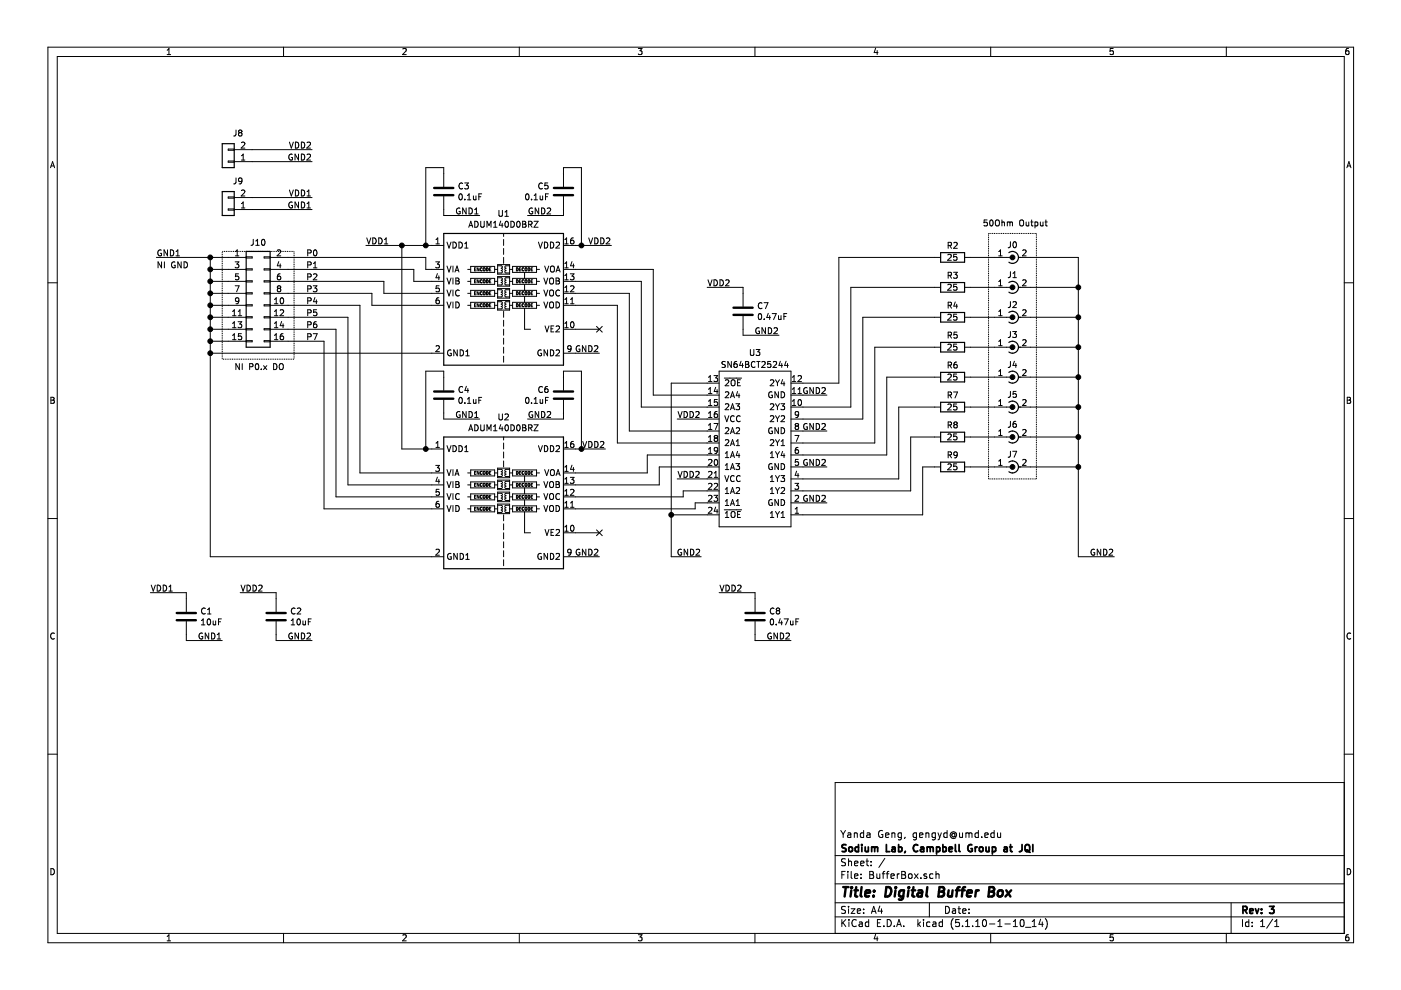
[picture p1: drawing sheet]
EESchema Schematic File Version 4
EELAYER 30 0
EELAYER END
$Descr A4 11693 8268
encoding utf-8
Sheet 1 1
Title "Digital Buffer Box"
Date ""
Rev "3"
Comp "Sodium Lab, Campbell Group at JQI"
Comment1 "Yanda Geng, gengyd@umd.edu"
Comment2 ""
Comment3 ""
Comment4 ""
$EndDescr
Wire Wire Line
	3350 2050 3350 3750
Wire Wire Line
	2400 2150 3550 2150
Wire Wire Line
	3550 2150 3550 2250
Wire Wire Line
	3550 2250 3600 2250
Wire Wire Line
	2400 2250 3450 2250
Wire Wire Line
	3200 2350 3200 2450
Wire Wire Line
	2800 4150 3600 4150
Wire Wire Line
	1900 2150 1750 2150
Wire Wire Line
	1750 2150 1750 2250
Wire Wire Line
	1900 2250 1750 2250
Connection ~ 1750 2250
Wire Wire Line
	1750 2250 1750 2350
Wire Wire Line
	1900 2350 1750 2350
Connection ~ 1750 2350
Wire Wire Line
	1750 2350 1750 2450
Wire Wire Line
	1900 2450 1750 2450
Connection ~ 1750 2450
Wire Wire Line
	1750 2450 1750 2550
Wire Wire Line
	3350 2050 3550 2050
Wire Wire Line
	3200 2450 3600 2450
Wire Wire Line
	2400 2350 3200 2350
Wire Wire Line
	2400 2450 3100 2450
Wire Wire Line
	3100 2450 3100 2550
Wire Wire Line
	3100 2550 3600 2550
Wire Wire Line
	3450 2250 3450 2350
Wire Wire Line
	3450 2350 3600 2350
Wire Wire Line
	2400 2550 3000 2550
Wire Wire Line
	3000 2550 3000 3950
Wire Wire Line
	3000 3950 3600 3950
Wire Wire Line
	2400 2650 2900 2650
Wire Wire Line
	2900 2650 2900 4050
Wire Wire Line
	2900 4050 3600 4050
Wire Wire Line
	2400 2750 2800 2750
Wire Wire Line
	2800 2750 2800 4150
Wire Wire Line
	2400 2850 2700 2850
Wire Wire Line
	2700 2850 2700 4250
Wire Wire Line
	2700 4250 3600 4250
Wire Wire Line
	1750 2950 1750 4650
Connection ~ 1750 2950
Wire Wire Line
	1900 2550 1750 2550
Connection ~ 1750 2550
Wire Wire Line
	1750 2550 1750 2650
Wire Wire Line
	1900 2650 1750 2650
Connection ~ 1750 2650
Wire Wire Line
	1750 2650 1750 2750
Wire Wire Line
	1900 2750 1750 2750
Connection ~ 1750 2750
Wire Wire Line
	1750 2750 1750 2850
Wire Wire Line
	1900 2850 1750 2850
Connection ~ 1750 2850
Wire Wire Line
	1750 2850 1750 2950
Connection ~ 1750 2150
Wire Wire Line
	1750 2150 1300 2150
$Comp
L Device:C C3
U 1 1
P 3700 1600
F 0 "C3" H 3815 1646 50  0000 L CNN
F 1 "0.1uF" H 3815 1555 50  0000 L CNN
F 2 "Capacitor_SMD:C_0805_2012Metric" H 3738 1450 50  0001 C CNN
F 3 "~" H 3700 1600 50  0001 C CNN
F 4 "" H 3700 1600 50  0001 C CNN "PARTNO"
	1    3700 1600
	1    0    0    -1  
$EndComp
Wire Wire Line
	3700 1400 3700 1450
Wire Wire Line
	3700 1750 3700 1800
Wire Wire Line
	3700 1800 4000 1800
Text Label 1300 2150 0    50   ~ 0
GND1
Text Label 4000 1800 2    50   ~ 0
GND1
$Comp
L Device:C C7
U 1 1
P 6200 2600
F 0 "C7" H 6315 2646 50  0000 L CNN
F 1 "0.47uF" H 6315 2555 50  0000 L CNN
F 2 "Capacitor_SMD:C_0805_2012Metric" H 6238 2450 50  0001 C CNN
F 3 "~" H 6200 2600 50  0001 C CNN
	1    6200 2600
	1    0    0    -1  
$EndComp
Wire Wire Line
	6200 2400 6200 2450
Wire Wire Line
	6200 2750 6200 2800
Wire Wire Line
	6200 2800 6500 2800
Text Label 5900 2400 0    50   ~ 0
VDD2
Text Label 6500 2800 2    50   ~ 0
GND2
$Comp
L Interface:SN64BCT25244 U3
U 1 1
P 6300 3850
F 0 "U3" H 6300 2950 50  0000 C CNN
F 1 "SN64BCT25244" H 6300 3050 50  0000 C CNN
F 2 "Package_SO:SOIC-24W_7.5x15.4mm_P1.27mm" H 6300 4600 50  0001 C CNN
F 3 "" H 6300 4600 50  0001 C CNN
	1    6300 3850
	1    0    0    1   
$EndComp
Wire Wire Line
	5050 3750 4850 3750
Wire Wire Line
	5650 4000 5900 4000
Wire Wire Line
	5650 3500 5900 3500
Wire Wire Line
	5900 3200 5600 3200
Wire Wire Line
	4800 2250 5450 2250
Wire Wire Line
	5450 2250 5450 3300
Wire Wire Line
	5450 3300 5900 3300
Wire Wire Line
	5600 3200 5600 4300
Wire Wire Line
	5600 4300 5900 4300
Wire Wire Line
	4800 2350 5350 2350
Wire Wire Line
	5350 2350 5350 3400
Wire Wire Line
	5350 3400 5900 3400
Wire Wire Line
	4800 2450 5250 2450
Wire Wire Line
	5250 2450 5250 3600
Wire Wire Line
	5250 3600 5900 3600
Wire Wire Line
	4800 2550 5150 2550
Wire Wire Line
	5150 2550 5150 3700
Wire Wire Line
	5150 3700 5900 3700
Wire Wire Line
	4800 3950 5400 3950
Wire Wire Line
	5400 3950 5400 3800
Wire Wire Line
	5400 3800 5900 3800
Wire Wire Line
	4800 4050 5500 4050
Wire Wire Line
	5500 4050 5500 3900
Wire Wire Line
	5500 3900 5900 3900
Wire Wire Line
	6700 3300 6900 3300
Wire Wire Line
	6700 3600 6900 3600
Wire Wire Line
	6700 3900 6900 3900
Wire Wire Line
	6700 4200 6900 4200
Wire Wire Line
	6700 3200 7000 3200
Wire Wire Line
	7000 3200 7000 2150
Wire Wire Line
	6700 3400 7100 3400
Wire Wire Line
	7100 3400 7100 2400
Wire Wire Line
	6700 3500 7200 3500
Wire Wire Line
	7200 3500 7200 2650
Wire Wire Line
	6700 3700 7300 3700
Wire Wire Line
	7300 3700 7300 2900
Wire Wire Line
	7300 2900 7800 2900
Wire Wire Line
	7200 2650 7800 2650
Wire Wire Line
	7100 2400 7800 2400
Wire Wire Line
	7000 2150 7800 2150
Wire Wire Line
	8100 2900 8300 2900
Wire Wire Line
	8100 2650 8300 2650
Wire Wire Line
	8100 2400 8300 2400
Wire Wire Line
	8100 2150 8300 2150
$Comp
L Device:R R9
U 1 1
P 7950 3900
F 0 "R9" V 7850 3900 50  0000 C CNN
F 1 "25" V 7950 3900 50  0000 C CNN
F 2 "Resistor_SMD:R_0805_2012Metric" V 7880 3900 50  0001 C CNN
F 3 "~" H 7950 3900 50  0001 C CNN
	1    7950 3900
	0    -1   1    0   
$EndComp
$Comp
L Device:R R8
U 1 1
P 7950 3650
F 0 "R8" V 7850 3650 50  0000 C CNN
F 1 "25" V 7950 3650 50  0000 C CNN
F 2 "Resistor_SMD:R_0805_2012Metric" V 7880 3650 50  0001 C CNN
F 3 "~" H 7950 3650 50  0001 C CNN
	1    7950 3650
	0    -1   1    0   
$EndComp
$Comp
L Device:R R7
U 1 1
P 7950 3400
F 0 "R7" V 7850 3400 50  0000 C CNN
F 1 "25" V 7950 3400 50  0000 C CNN
F 2 "Resistor_SMD:R_0805_2012Metric" V 7880 3400 50  0001 C CNN
F 3 "~" H 7950 3400 50  0001 C CNN
	1    7950 3400
	0    -1   1    0   
$EndComp
$Comp
L Device:R R6
U 1 1
P 7950 3150
F 0 "R6" V 7850 3150 50  0000 C CNN
F 1 "25" V 7950 3150 50  0000 C CNN
F 2 "Resistor_SMD:R_0805_2012Metric" V 7880 3150 50  0001 C CNN
F 3 "~" H 7950 3150 50  0001 C CNN
	1    7950 3150
	0    -1   1    0   
$EndComp
$Comp
L Device:R R5
U 1 1
P 7950 2900
F 0 "R5" V 7850 2900 50  0000 C CNN
F 1 "25" V 7950 2900 50  0000 C CNN
F 2 "Resistor_SMD:R_0805_2012Metric" V 7880 2900 50  0001 C CNN
F 3 "~" H 7950 2900 50  0001 C CNN
	1    7950 2900
	0    -1   1    0   
$EndComp
$Comp
L Device:R R4
U 1 1
P 7950 2650
F 0 "R4" V 7850 2650 50  0000 C CNN
F 1 "25" V 7950 2650 50  0000 C CNN
F 2 "Resistor_SMD:R_0805_2012Metric" V 7880 2650 50  0001 C CNN
F 3 "~" H 7950 2650 50  0001 C CNN
	1    7950 2650
	0    -1   1    0   
$EndComp
$Comp
L Device:R R3
U 1 1
P 7950 2400
F 0 "R3" V 7850 2400 50  0000 C CNN
F 1 "25" V 7950 2400 50  0000 C CNN
F 2 "Resistor_SMD:R_0805_2012Metric" V 7880 2400 50  0001 C CNN
F 3 "~" H 7950 2400 50  0001 C CNN
	1    7950 2400
	0    -1   1    0   
$EndComp
$Comp
L Device:R R2
U 1 1
P 7950 2150
F 0 "R2" V 7850 2150 50  0000 C CNN
F 1 "25" V 7950 2150 50  0000 C CNN
F 2 "Resistor_SMD:R_0805_2012Metric" V 7880 2150 50  0001 C CNN
F 3 "~" H 7950 2150 50  0001 C CNN
	1    7950 2150
	0    -1   1    0   
$EndComp
Wire Wire Line
	9000 3900 9000 4650
Connection ~ 9000 3900
Wire Wire Line
	8600 3900 9000 3900
Wire Wire Line
	9000 3650 9000 3900
Connection ~ 9000 3650
Wire Wire Line
	8600 3650 9000 3650
Wire Wire Line
	9000 3400 9000 3650
Connection ~ 9000 3400
Wire Wire Line
	8600 3400 9000 3400
Wire Wire Line
	9000 3150 9000 3400
Connection ~ 9000 3150
Wire Wire Line
	8600 3150 9000 3150
Wire Wire Line
	9000 2900 9000 3150
Connection ~ 9000 2900
Wire Wire Line
	8600 2900 9000 2900
Wire Wire Line
	9000 2650 9000 2900
Connection ~ 9000 2650
Wire Wire Line
	8600 2650 9000 2650
Wire Wire Line
	9000 2400 9000 2650
Connection ~ 9000 2400
Wire Wire Line
	8600 2400 9000 2400
Text Label 9300 4650 2    50   ~ 0
GND2
Wire Wire Line
	9000 4650 9300 4650
Wire Wire Line
	9000 2150 9000 2400
Wire Wire Line
	8600 2150 9000 2150
$Comp
L Connector:Conn_Coaxial_Power J6
U 1 1
P 8400 3650
F 0 "J6" V 8500 3600 50  0000 C CNN
F 1 "Conn_Coaxial_Power" H 8488 3555 50  0001 L CNN
F 2 "Connector_Coaxial:BNC_Amphenol_B6252HB-NPP3G-50_Horizontal" H 8400 3600 50  0001 C CNN
F 3 "~" H 8400 3600 50  0001 C CNN
	1    8400 3650
	0    -1   -1   0   
$EndComp
$Comp
L Connector:Conn_Coaxial_Power J5
U 1 1
P 8400 3400
F 0 "J5" V 8500 3350 50  0000 C CNN
F 1 "Conn_Coaxial_Power" H 8488 3305 50  0001 L CNN
F 2 "Connector_Coaxial:BNC_Amphenol_B6252HB-NPP3G-50_Horizontal" H 8400 3350 50  0001 C CNN
F 3 "~" H 8400 3350 50  0001 C CNN
	1    8400 3400
	0    -1   -1   0   
$EndComp
$Comp
L Connector:Conn_Coaxial_Power J4
U 1 1
P 8400 3150
F 0 "J4" V 8500 3100 50  0000 C CNN
F 1 "Conn_Coaxial_Power" H 8488 3055 50  0001 L CNN
F 2 "Connector_Coaxial:BNC_Amphenol_B6252HB-NPP3G-50_Horizontal" H 8400 3100 50  0001 C CNN
F 3 "~" H 8400 3100 50  0001 C CNN
	1    8400 3150
	0    -1   -1   0   
$EndComp
$Comp
L Connector:Conn_Coaxial_Power J3
U 1 1
P 8400 2900
F 0 "J3" V 8500 2850 50  0000 C CNN
F 1 "Conn_Coaxial_Power" H 8488 2805 50  0001 L CNN
F 2 "Connector_Coaxial:BNC_Amphenol_B6252HB-NPP3G-50_Horizontal" H 8400 2850 50  0001 C CNN
F 3 "~" H 8400 2850 50  0001 C CNN
	1    8400 2900
	0    -1   -1   0   
$EndComp
$Comp
L Connector:Conn_Coaxial_Power J2
U 1 1
P 8400 2650
F 0 "J2" V 8500 2600 50  0000 C CNN
F 1 "Conn_Coaxial_Power" H 8488 2555 50  0001 L CNN
F 2 "Connector_Coaxial:BNC_Amphenol_B6252HB-NPP3G-50_Horizontal" H 8400 2600 50  0001 C CNN
F 3 "~" H 8400 2600 50  0001 C CNN
	1    8400 2650
	0    -1   -1   0   
$EndComp
$Comp
L Connector:Conn_Coaxial_Power J1
U 1 1
P 8400 2400
F 0 "J1" V 8500 2350 50  0000 C CNN
F 1 "Conn_Coaxial_Power" H 8488 2305 50  0001 L CNN
F 2 "Connector_Coaxial:BNC_Amphenol_B6252HB-NPP3G-50_Horizontal" H 8400 2350 50  0001 C CNN
F 3 "~" H 8400 2350 50  0001 C CNN
	1    8400 2400
	0    -1   -1   0   
$EndComp
$Comp
L Connector:Conn_Coaxial_Power J0
U 1 1
P 8400 2150
F 0 "J0" V 8500 2100 50  0000 C CNN
F 1 "Conn_Coaxial_Power" H 8488 2055 50  0001 L CNN
F 2 "Connector_Coaxial:BNC_Amphenol_B6252HB-NPP3G-50_Horizontal" H 8400 2100 50  0001 C CNN
F 3 "~" H 8400 2100 50  0001 C CNN
	1    8400 2150
	0    -1   -1   0   
$EndComp
Wire Wire Line
	6700 3800 7400 3800
Wire Wire Line
	7400 3800 7400 3150
Wire Wire Line
	7400 3150 7800 3150
Wire Wire Line
	6700 4000 7500 4000
Wire Wire Line
	7500 4000 7500 3400
Wire Wire Line
	7500 3400 7800 3400
Wire Wire Line
	6700 4100 7600 4100
Wire Wire Line
	7600 4100 7600 3650
Wire Wire Line
	7600 3650 7800 3650
Wire Wire Line
	6700 4300 7700 4300
Wire Wire Line
	7700 4300 7700 3900
Wire Wire Line
	7700 3900 7800 3900
Wire Wire Line
	8100 3150 8300 3150
Wire Wire Line
	8100 3400 8300 3400
Wire Wire Line
	8100 3650 8300 3650
Wire Wire Line
	8100 3900 8300 3900
$Comp
L Connector:Conn_Coaxial_Power J7
U 1 1
P 8400 3900
F 0 "J7" V 8500 3850 50  0000 C CNN
F 1 "Conn_Coaxial_Power" H 8488 3805 50  0001 L CNN
F 2 "Connector_Coaxial:BNC_Amphenol_B6252HB-NPP3G-50_Horizontal" H 8400 3850 50  0001 C CNN
F 3 "~" H 8400 3850 50  0001 C CNN
	1    8400 3900
	0    -1   -1   0   
$EndComp
Text Notes 8200 1900 0    50   ~ 0
50Ohm Output
Wire Notes Line
	2450 2100 2450 3000
Wire Notes Line
	2450 3000 1850 3000
Wire Notes Line
	1850 3000 1850 2100
Text Notes 1950 3100 0    50   ~ 0
NI P0.x DO
Text Label 5100 2050 2    50   ~ 0
VDD2
Text Label 5050 3750 2    50   ~ 0
VDD2
Text Label 5650 3500 0    50   ~ 0
VDD2
Text Label 5650 4000 0    50   ~ 0
VDD2
Text Label 2550 2150 0    50   ~ 0
P0
Text Label 2550 2250 0    50   ~ 0
P1
Text Label 2550 2350 0    50   ~ 0
P2
Text Label 2550 2450 0    50   ~ 0
P3
Text Label 2550 2550 0    50   ~ 0
P4
Text Label 2550 2650 0    50   ~ 0
P5
$Comp
L Connector_Generic:Conn_01x02 J8
U 1 1
P 1900 1350
F 0 "J8" H 1818 1117 50  0000 C CNN
F 1 "Conn_01x02" H 1980 1251 50  0001 L CNN
F 2 "Connector_Molex:Molex_KK-254_AE-6410-02A_1x02_P2.54mm_Vertical" H 1900 1350 50  0001 C CNN
F 3 "~" H 1900 1350 50  0001 C CNN
	1    1900 1350
	-1   0    0    1   
$EndComp
Wire Wire Line
	2100 1250 2600 1250
Wire Wire Line
	2100 1350 2600 1350
Text Label 2600 1250 2    50   ~ 0
VDD2
Text Label 2600 1350 2    50   ~ 0
GND2
Text Notes 1300 2250 0    50   ~ 0
NI GND
Wire Notes Line
	8250 1950 8250 4000
Wire Notes Line
	8250 4000 8650 4000
Wire Notes Line
	8650 4000 8650 1950
Wire Notes Line
	8250 1950 8650 1950
NoConn ~ 5000 4450
Wire Wire Line
	4800 4450 5000 4450
Text Label 5000 4650 2    50   ~ 0
GND2
Wire Wire Line
	4800 4650 5000 4650
Text Label 5000 2950 2    50   ~ 0
GND2
NoConn ~ 5000 2750
Wire Wire Line
	4800 2750 5000 2750
Wire Wire Line
	1750 4650 3600 4650
Wire Wire Line
	4800 2950 5000 2950
$Comp
L Isolator:ADuM1400xRW U1
U 1 1
P 4200 2550
F 0 "U1" H 4200 3317 50  0000 C CNN
F 1 "ADUM140D0BRZ" H 4200 3226 50  0000 C CNN
F 2 "Package_SO:SOIC-16W_7.5x10.3mm_P1.27mm" H 4200 1975 50  0001 C CNN
F 3 "https://www.analog.com/media/en/technical-documentation/data-sheets/ADUM1400_1401_1402.pdf" H 3400 2550 50  0001 C CNN
	1    4200 2550
	1    0    0    -1  
$EndComp
$Comp
L Isolator:ADuM1400xRW U2
U 1 1
P 4200 4250
F 0 "U2" H 4200 5017 50  0000 C CNN
F 1 "ADUM140D0BRZ" H 4200 4926 50  0000 C CNN
F 2 "Package_SO:SOIC-16W_7.5x10.3mm_P1.27mm" H 4200 3675 50  0001 C CNN
F 3 "https://www.analog.com/media/en/technical-documentation/data-sheets/ADUM1400_1401_1402.pdf" H 3400 4250 50  0001 C CNN
	1    4200 4250
	1    0    0    -1  
$EndComp
Wire Wire Line
	5600 4300 5600 4650
Wire Wire Line
	5600 4650 5850 4650
Connection ~ 5600 4300
Text Label 5850 4650 2    50   ~ 0
GND2
Wire Wire Line
	5900 2400 6200 2400
$Comp
L Device:C C1
U 1 1
P 1550 5150
F 0 "C1" H 1665 5196 50  0000 L CNN
F 1 "10uF" H 1665 5105 50  0000 L CNN
F 2 "Capacitor_SMD:C_1210_3225Metric" H 1588 5000 50  0001 C CNN
F 3 "~" H 1550 5150 50  0001 C CNN
	1    1550 5150
	1    0    0    -1  
$EndComp
Wire Wire Line
	1550 4950 1550 5000
Wire Wire Line
	1550 5300 1550 5350
Wire Wire Line
	1550 5350 1850 5350
Text Label 1250 4950 0    50   ~ 0
VDD1
Text Label 1850 5350 2    50   ~ 0
GND1
Wire Wire Line
	1250 4950 1550 4950
$Comp
L Device:C C2
U 1 1
P 2300 5150
F 0 "C2" H 2415 5196 50  0000 L CNN
F 1 "10uF" H 2415 5105 50  0000 L CNN
F 2 "Capacitor_SMD:C_1210_3225Metric" H 2338 5000 50  0001 C CNN
F 3 "~" H 2300 5150 50  0001 C CNN
	1    2300 5150
	1    0    0    -1  
$EndComp
Wire Wire Line
	2300 4950 2300 5000
Wire Wire Line
	2300 5300 2300 5350
Wire Wire Line
	2300 5350 2600 5350
Text Label 2000 4950 0    50   ~ 0
VDD2
Text Label 2600 5350 2    50   ~ 0
GND2
Wire Wire Line
	2000 4950 2300 4950
Wire Wire Line
	3550 1400 3700 1400
Connection ~ 3550 2050
Wire Wire Line
	3550 2050 3600 2050
$Comp
L Device:C C4
U 1 1
P 3700 3300
F 0 "C4" H 3815 3346 50  0000 L CNN
F 1 "0.1uF" H 3815 3255 50  0000 L CNN
F 2 "Capacitor_SMD:C_0805_2012Metric" H 3738 3150 50  0001 C CNN
F 3 "~" H 3700 3300 50  0001 C CNN
	1    3700 3300
	1    0    0    -1  
$EndComp
Wire Wire Line
	3700 3450 3700 3500
Wire Wire Line
	3700 3500 4000 3500
Text Label 4000 3500 2    50   ~ 0
GND1
Wire Wire Line
	3550 3750 3550 3100
Wire Wire Line
	5700 4150 5700 4100
Wire Wire Line
	5700 4100 5900 4100
Wire Wire Line
	4800 4150 5700 4150
Wire Wire Line
	4800 4250 5800 4250
Wire Wire Line
	5800 4250 5800 4200
Wire Wire Line
	5800 4200 5900 4200
Text Label 6900 3300 2    50   ~ 0
GND2
Text Label 6900 3600 2    50   ~ 0
GND2
Text Label 6900 3900 2    50   ~ 0
GND2
Text Label 6900 4200 2    50   ~ 0
GND2
Wire Wire Line
	3550 3100 3700 3100
Wire Wire Line
	3700 3100 3700 3150
Wire Wire Line
	3550 2050 3550 1400
Connection ~ 3550 3750
Wire Wire Line
	3550 3750 3600 3750
Wire Wire Line
	3350 3750 3550 3750
$Comp
L Device:C C5
U 1 1
P 4700 1600
F 0 "C5" H 4815 1646 50  0000 L CNN
F 1 "0.1uF" H 4815 1555 50  0000 L CNN
F 2 "Capacitor_SMD:C_0805_2012Metric" H 4738 1450 50  0001 C CNN
F 3 "~" H 4700 1600 50  0001 C CNN
	1    4700 1600
	-1   0    0    -1  
$EndComp
Wire Wire Line
	4700 1400 4700 1450
Wire Wire Line
	4700 1750 4700 1800
Wire Wire Line
	4700 1800 4400 1800
Text Label 4400 1800 0    50   ~ 0
GND2
Wire Wire Line
	4850 1400 4700 1400
Wire Wire Line
	4850 2050 4850 1400
Connection ~ 4850 2050
Wire Wire Line
	4850 2050 4800 2050
Wire Wire Line
	5100 2050 4850 2050
$Comp
L Device:C C6
U 1 1
P 4700 3300
F 0 "C6" H 4815 3346 50  0000 L CNN
F 1 "0.1uF" H 4815 3255 50  0000 L CNN
F 2 "Capacitor_SMD:C_0805_2012Metric" H 4738 3150 50  0001 C CNN
F 3 "~" H 4700 3300 50  0001 C CNN
	1    4700 3300
	-1   0    0    -1  
$EndComp
Wire Wire Line
	4700 3100 4700 3150
Wire Wire Line
	4700 3450 4700 3500
Wire Wire Line
	4700 3500 4400 3500
Text Label 4400 3500 0    50   ~ 0
GND2
Wire Wire Line
	4850 3100 4700 3100
Wire Wire Line
	4850 3750 4850 3100
Connection ~ 4850 3750
Wire Wire Line
	4850 3750 4800 3750
$Comp
L Connector_Generic:Conn_01x02 J9
U 1 1
P 1900 1750
F 0 "J9" H 1818 1517 50  0000 C CNN
F 1 "Conn_01x02" H 1980 1651 50  0001 L CNN
F 2 "Connector_Molex:Molex_KK-254_AE-6410-02A_1x02_P2.54mm_Vertical" H 1900 1750 50  0001 C CNN
F 3 "~" H 1900 1750 50  0001 C CNN
	1    1900 1750
	-1   0    0    1   
$EndComp
Wire Wire Line
	2100 1650 2600 1650
Wire Wire Line
	2100 1750 2600 1750
Text Label 2600 1650 2    50   ~ 0
VDD1
Text Label 2600 1750 2    50   ~ 0
GND1
Wire Wire Line
	3350 2050 3050 2050
Connection ~ 3350 2050
Text Label 3050 2050 0    50   ~ 0
VDD1
Wire Notes Line
	1850 2100 2450 2100
$Comp
L Device:C C8
U 1 1
P 6300 5150
F 0 "C8" H 6415 5196 50  0000 L CNN
F 1 "0.47uF" H 6415 5105 50  0000 L CNN
F 2 "Capacitor_SMD:C_0805_2012Metric" H 6338 5000 50  0001 C CNN
F 3 "~" H 6300 5150 50  0001 C CNN
	1    6300 5150
	1    0    0    -1  
$EndComp
Wire Wire Line
	6300 4950 6300 5000
Wire Wire Line
	6300 5300 6300 5350
Wire Wire Line
	6300 5350 6600 5350
Text Label 6000 4950 0    50   ~ 0
VDD2
Text Label 6600 5350 2    50   ~ 0
GND2
Wire Wire Line
	6000 4950 6300 4950
Text Label 2550 2750 0    50   ~ 0
P6
Text Label 2550 2850 0    50   ~ 0
P7
Wire Wire Line
	1750 2950 3600 2950
$Comp
L Connector_Generic:Conn_02x08_Odd_Even J10
U 1 1
P 2100 2450
F 0 "J10" H 2150 2875 50  0000 C CNN
F 1 "Conn_02x08_Odd_Even" H 2150 2876 50  0001 C CNN
F 2 "Connector_IDC:IDC-Header_2x08_P2.54mm_Vertical" H 2100 2450 50  0001 C CNN
F 3 "~" H 2100 2450 50  0001 C CNN
F 4 "86130161014345E1LF" H 2100 2450 50  0001 C CNN "PARTNO"
	1    2100 2450
	1    0    0    -1  
$EndComp
$EndSCHEMATC
